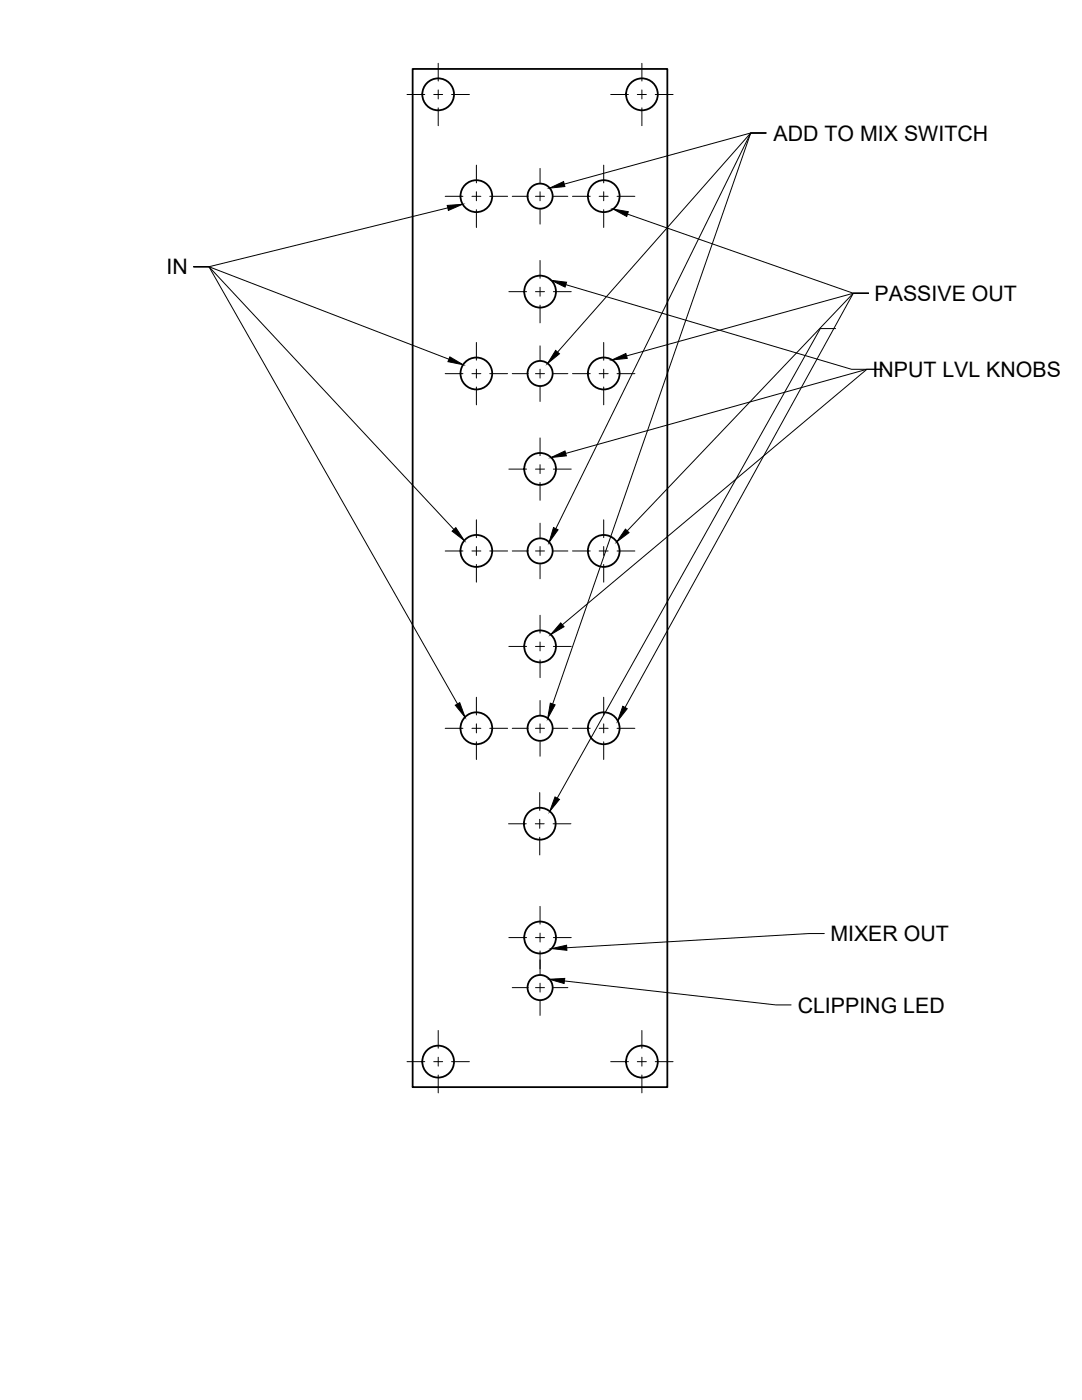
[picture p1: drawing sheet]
<svg xmlns="http://www.w3.org/2000/svg" width="216mm" height="279mm" viewBox="0 0 216 279" stroke-linecap="round" stroke-linejoin="round" font-family="sans-serif">
<!-- layer: Visible -->
<g fill="none" stroke="#000" stroke-width=".36">
<path d="M82.3 13.8h50.9v203.2h-50.9z"/>
<circle cx="87.4" cy="18.8" r="3.2"/>
<circle cx="128.1" cy="18.8" r="3.2"/>
<circle cx="95.1" cy="39.2" r="3.2"/>
<circle cx="107.8" cy="39.1" r="2.51"/>
<circle cx="120.5" cy="39.2" r="3.2"/>
<circle cx="107.8" cy="58.2" r="3.2"/>
<circle cx="95.1" cy="74.5" r="3.2"/>
<circle cx="107.8" cy="74.5" r="2.51"/>
<circle cx="120.5" cy="74.5" r="3.2"/>
<circle cx="107.8" cy="93.6" r="3.2"/>
<circle cx="95.1" cy="110" r="3.2"/>
<circle cx="107.8" cy="110" r="2.51"/>
<circle cx="120.5" cy="110" r="3.2"/>
<circle cx="107.8" cy="129" r="3.2"/>
<circle cx="95.1" cy="145.3" r="3.2"/>
<circle cx="107.8" cy="145.3" r="2.51"/>
<circle cx="120.5" cy="145.3" r="3.2"/>
<circle cx="107.7" cy="164.4" r="3.2"/>
<circle cx="107.8" cy="197.1" r="2.51"/>
<circle cx="107.8" cy="187.1" r="3.2"/>
<circle cx="87.4" cy="211.9" r="3.2"/>
<circle cx="128.1" cy="211.9" r="3.2"/>
</g>
<!-- layer: Center Lines -->
<g fill="none" stroke="#000" stroke-width=".2">
<path d="M81.2 18.9h3.6M86.6 18.9h1.7M87.4 12.6v3.6M87.4 17.9v1.8M90.1 18.9h3.6M121.9 18.9h3.5M127.2 18.9h1.8M128.1 12.6v3.6M128.1 17.9v1.8M130.7 18.9h3.6M87.4 21.5v3.6M88.8 39.2h3.6"/>
<path d="M94.2 39.2h1.7M95.1 33v3.5M95.1 38.3v1.8M97.7 39.2h3.6M102.2 39.2h2.9M106.8 39.2h1.8M107.8 33.6v2.9M107.8 38.3v1.8M110.4 39.2h2.9M114.2 39.2h3.6M119.5 39.2h1.8M120.5 33v3.5"/>
<path d="M120.5 38.3v1.8M123.1 39.2h3.6M128.1 21.5v3.6M95.1 41.8v3.6M101.5 58.2h3.6M106.8 58.2h1.8M107.8 41.8v2.9M107.8 52v3.5M107.8 57.3v1.8M110.4 58.2h3.6M120.5 41.8v3.6M88.8 74.6h3.6"/>
<path d="M94.2 74.6h1.7M95.1 68.3v3.6M95.1 73.7v1.8M95.1 77.2v3.6M97.7 74.6h3.6M102.2 74.6h2.9M106.8 74.6h1.8M107.8 60.9v3.5M107.8 69v2.9M107.8 73.7v1.8M107.8 77.2v2.9M110.4 74.6h2.9"/>
<path d="M114.2 74.6h3.6M119.5 74.6h1.8M120.5 68.3v3.6M120.5 73.7v1.8M120.5 77.2v3.6M123.1 74.6h3.6M101.5 93.6h3.6M106.8 93.6h1.8M107.8 87.4v3.5M107.8 92.7v1.8M107.8 96.3v3.5M110.4 93.6h3.6"/>
<path d="M88.8 110h3.6M94.2 110h1.7M95.1 103.7v3.6M95.1 109.1v1.7M95.1 112.6v3.6M97.7 110h3.6M102.2 110h2.9M106.8 110h1.8M107.8 104.4v2.9M107.8 109.1v1.7M107.8 112.6v2.9M110.4 110h2.9"/>
<path d="M114.2 110h3.6M119.5 110h1.8M120.5 103.7v3.6M120.5 109.1v1.7M120.5 112.6v3.6M123.1 110h3.6M95.1 139.1v3.6M101.5 129h3.6M106.8 129h1.8M107.8 122.8v3.5M107.8 128.1v1.8M107.8 131.7v3.5"/>
<path d="M107.8 139.8v2.9M110.4 129h3.6M120.5 139.1v3.6M88.8 145.4h3.6M94.2 145.4h1.7M95.1 144.5v1.8M95.1 148v3.6M97.7 145.4h3.6M102.2 145.4h2.9M106.8 145.4h1.8M107.7 158.2v3.5M107.8 144.5v1.8"/>
<path d="M107.8 148v2.9M110.4 145.4h2.9M114.2 145.4h3.6M119.5 145.4h1.8M120.5 144.5v1.8M120.5 148v3.6M123.1 145.4h3.6M101.5 164.4h3.5M106.8 164.4h1.8M107.7 163.5v1.8M107.7 167.1v3.5M110.4 164.4h3.5"/>
<path d="M101.5 187.1h3.6M102.2 197.1h2.9M106.8 187.1h1.8M106.8 197.1h1.8M107.8 180.9v3.5M107.8 186.2v1.8M107.8 189.8v4.6M107.8 196.2v1.8M107.8 199.8v2.8M110.4 187.1h3.6M110.4 197.1h2.9M81.2 211.9h3.6"/>
<path d="M86.6 211.9h1.7M87.4 205.7v3.5M87.4 211v1.8M87.4 214.5v3.6M90.1 211.9h3.6M121.9 211.9h3.5M127.2 211.9h1.8M128.1 205.7v3.5M128.1 211v1.8M128.1 214.5v3.6M130.7 211.9h3.6"/>
</g>
<!-- layer: Annotations -->
<g fill="#000" stroke="#000" stroke-width=".2">
<path d="M109.6 37.5l2.9-1.3 .2 1zM89.2 41l3.1-.2-2.8 1.2zM110 55.9l3.1 .4-.3 1zM122.3 41.7l3.1 .5-.3 1zM89.8 71.2l2.6 1.6-3-.6zM110.9 69.9l.7 .7-2.4 2zM122.1 71.8l2.8-1.3 .3 1zM109.9 91.3l2.8-1.3 .3 1zM90.2 106l.8-.7 1.6 2.6zM110.4 105.3l1 .4-1.8 2.5zM124.8 105.6l.7 .7-2.4 1.8zM111.9 124.3l.6 .8-2.6 1.6z"/>
<path d="M90.8 140.7l.9-.5 1.1 2.9zM109.8 140.3l1 .4-1.5 2.7zM110.7 159l.9 .5-1.9 2.4zM124.3 140.9l.9 .5-1.9 2.5zM109.6 195.4l3.1-.1-.1 1zM110 189.3l3.1-.7v1.1z"/>
</g>
<g fill="none" stroke="#000" stroke-width=".2">
<path d="M152.8 26.5h-3l-37.2 10.2M152.8 26.5h-3l-38.5 43.8M152.8 26.5h-3l-38.9 79M152.8 26.5h-3l-39.5 114M38.7 53.2h3l47.9 18.5M38.7 53.2h3l48.9 52.5M38.7 53.2h3l49.6 87.3M89.3 41.5l-47.6 11.7h-3M112.9 56.8l57 16.9h3.1M125.2 42.7l45.1 15.8h3M173.3 58.5h-3l-45.6 82.7M173.3 58.5h-3l-45.1 47.4"/>
<path d="M173.3 58.5h-3l-45.3 12.5M166.7 65.6h-3l-52.5 93.7M112.9 90.5l60.1-16.8h3h-3l-60.8 51M112.6 195.8l42.2 4.8h3.1M164.5 186.3h-3.1l-48.3 2.8"/>
</g>
<g font-size="4.3">
<text x="154.4" y="28.1">ADD TO MIX SWITCH</text>
<text x="33.2" y="54.8">IN</text>
<text x="174.5" y="60.1">PASSIVE OUT</text>
<text x="174.1" y="75.3">INPUT LVL KNOBS</text>
<text x="165.7" y="187.9">MIXER OUT</text>
<text x="159.2" y="202.1">CLIPPING LED</text>
</g>
</svg>
